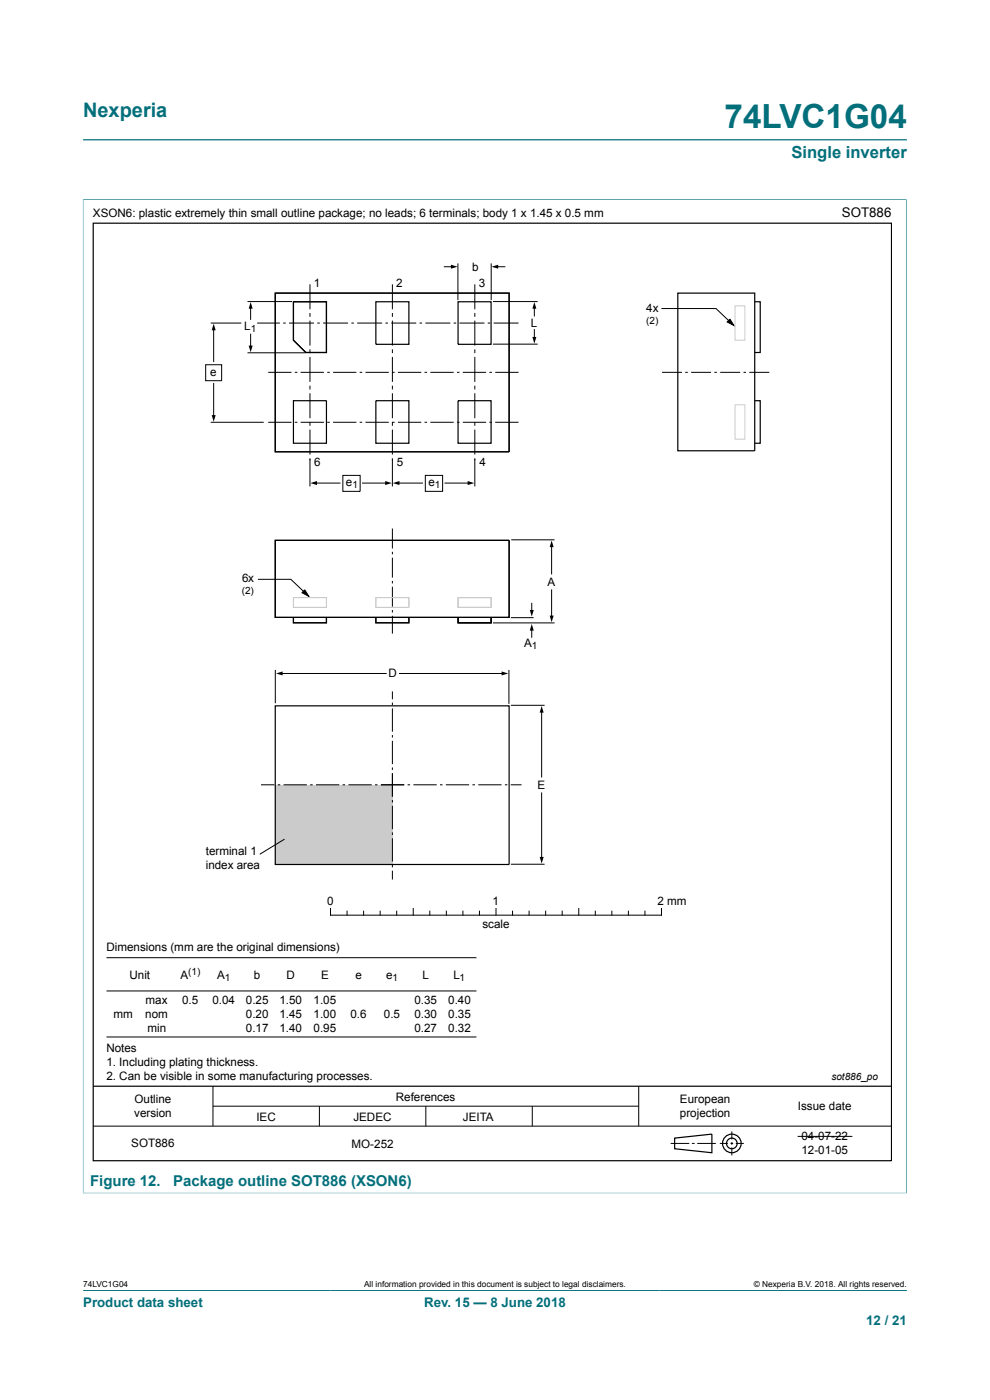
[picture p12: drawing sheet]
<svg xmlns="http://www.w3.org/2000/svg" width="210mm" height="297mm" viewBox="0 0 210 297" stroke-linecap="round" stroke-linejoin="round" font-family="sans-serif">
<path d="M17.6 29.7h174.8M17.6 42.3h174.7M17.6 42.3v210.9M192.3 42.3v210.9M17.6 253.1h174.7" fill="none" stroke="#036f7b" stroke-width=".21"/>
<g fill="none" stroke="#000" stroke-width=".21">
<path d="M22.6 210.2h78.5M22.6 220h78.5M22.6 203.2h78.5M19.8 238.9h169.3M45.2 230.4v8.5M45.2 234.7h90.3M67.8 234.7v4.2M90.3 234.7v4.2M112.9 234.7v4.2M135.5 230.4v8.5M142.3 242.6h3.9M146.8 242.6h.5"/>
<path d="M147.9 242.6h4M152.7 242.6h1.7M155 242.6h.5M155.2 240v1.7M155.2 242.3v.6M155.2 243.4v1.7M156.1 242.6h1.7M169.2 241.1h11.6"/>
</g>
<g fill="none" stroke="#000" stroke-width=".25">
<path d="M19.8 47.3h169.3v198.9h-169.3zM19.8 230.4h169.3M143.1 241.4l7.9-.8v3.9l-7.9-.8z"/>
<circle cx="155.2" cy="242.6" r="1.13"/>
<circle cx="155.2" cy="242.6" r="1.98"/>
</g>
<path d="M58.3 166.5h24.9v16.9h-24.9z" fill="#cbcbcb"/>
<g fill="none" stroke="#000" stroke-width=".21">
<path d="M94.2 56.6h1.7M97.1 55.9v7.8M104.2 55.9v7.8M105.4 56.6h1.7M43.6 77.4h3.4v3.4h-3.4zM44.7 68.5h6.5M45.3 69.8v6.9M52.5 64h9.5M52.5 74.8h12.3M53.2 65.2v2.5M53.2 70.9v2.7M54.5 68.5h4.9"/>
<path d="M56.9 79h4.9M60.1 68.5h.5M61.3 68.5h5.3M62.5 79h.6M63.8 79h4.9M65.8 60.3v5.3M65.8 66.4v.8M65.8 68v5.3M65.8 74.1v.8M65.8 75.7v5.3M67.3 68.5h.5M68.5 68.5h5.3"/>
<path d="M69.4 79h.5M70.7 79h4.9M74.5 68.5h.6M75.8 68.5h5.3M76.3 79h.5M77.5 79h5M81.8 68.5h.5M83 68.5h5.3M83.2 79h.5M83.2 60.3v5.3M83.2 66.4v.8M83.2 68v5.3"/>
<path d="M83.2 74.1v.8M83.2 75.7v5.3M84.4 79h5M89 68.5h.5M90.1 79h.5M90.2 68.5h5.3M91.3 79h4.9M96.2 68.5h.6M96.9 79h.6M97.5 68.5h5.3M98.2 79h4.9M100.7 60.3v5.3"/>
<path d="M100.7 66.4v.8M100.7 68v5.3M100.7 74.1v.8M100.7 75.7v5.3M103.5 68.5h.5M103.8 79h.5M104.6 73h9.4M104.6 64h9.4M104.7 68.5h5.3M105.1 79h4.9M113.3 65.2v1.8M113.3 69.9v1.9"/>
<path d="M140.3 65.5h11.6l3.2 3M140.4 79h4.3M145.4 79h.5M146.6 79h4.2M151.5 79h.6M152.8 79h4.2M154.8 67.7l.9 1.4-1.5-.8zM157.7 79h.5M158.9 79h4.3M44.7 89.6h11.2M45.3 81.4v6.9M56.9 89.6h4.9"/>
<path d="M62.5 89.6h.6M63.8 89.6h4.9M65.8 81.8v.8M65.8 83.4v5.3M65.8 89.5v.8M65.8 91.1v5.3M65.8 97.2v6M69.4 89.6h.5M70.7 89.6h4.9M76.3 89.6h.5M77.5 89.6h5M83.2 89.6h.5"/>
<path d="M83.2 81.8v.8M83.2 83.4v5.3M83.2 89.5v.8M83.2 91.1v5.3M83.2 97.2v6M84.4 89.6h5M90.1 89.6h.5M91.3 89.6h4.9M96.9 89.6h.6M98.2 89.6h4.9M100.7 81.8v.8M100.7 83.4v5.3"/>
<path d="M100.7 89.5v.8M100.7 91.1v5.3M100.7 97.2v6M103.8 89.6h.5M105.1 89.6h4.9M67 102.5h5.1M72.7 100.9h3.7v3.3h-3.7zM76.9 102.5h5.1M83.2 112.1v4.3M83.2 117.1v.5M83.2 118.3v4.2M84.4 102.5h5.2"/>
<path d="M90.2 100.9h3.7v3.3h-3.7zM94.4 102.5h5.1M108.4 114.5h9.2M117 115.8v6M54.7 122.9h7l3.2 3M64.6 125.1l.9 1.4-1.4-.8zM83.2 123.2v.6M83.2 124.5v4.2M83.2 129.4v.5M83.2 130.6v3.8M104.6 132.1h13M108.4 131h4.8"/>
<path d="M112.8 128v1.7M112.8 133.5v1.7M117 125.1v5.8M58.4 142.1v7.1M59.7 142.9h22.2M83.2 146.7v1.6M83.2 149v.6M83.2 150.3v4.9M83.2 155.9v.6M83.2 157.2v4.9M84.7 142.9h22M108 142.1v7.2"/>
<path d="M108.4 149.6h7.1M114.9 150.9v13.9M55.4 166.5h2.8M58.9 166.5h.5M60.1 166.5h5M60.4 178l-5.3 3.2M65.8 166.5h.5M67 166.5h5M72.7 166.5h.5M73.9 166.5h4.9M79.6 166.5h.5M80.8 166.5h5"/>
<path d="M83.2 162.8v.5M83.2 164v5M83.2 169.7v.5M83.2 170.9v5M83.2 176.6v.5M83.2 177.8v5M86.5 166.5h.5M87.7 166.5h4.9M93.3 166.5h.6M94.6 166.5h4.9M100.2 166.5h.5M101.5 166.5h4.9"/>
<path d="M107.1 166.5h.5M108.3 166.5h2.3M114.9 168.2v13.9M70.1 192.7v1.4h70.2v-1.4M73.6 193.3v.8M77.1 193.3v.8M80.6 193.3v.8M83.2 183.5v.5M83.2 184.7v1.9M84.1 193.3v.8M87.7 192.7v1.4M91.2 193.3v.8"/>
<path d="M94.7 193.3v.8M98.2 193.3v.8M101.7 193.3v.8M105.2 192.7v1.4M108.4 183.3h7.1M108.7 193.3v.8M112.2 193.3v.8M115.7 193.3v.8M119.3 193.3v.8M122.8 192.7v1.4M126.3 193.3v.8M129.8 193.3v.8"/>
<path d="M133.3 193.3v.8M136.8 193.3v.8"/>
</g>
<g fill="#000">
<path d="M95.7 56.2l1.4 .4-1.4 .4zM104.3 56.6l1.4-.4v.8zM45.3 68.7l.5 1.4h-.9zM53.2 64.1l.4 1.4h-.8zM52.8 73.3h.8l-.4 1.4zM113.3 64.1l.5 1.4h-.9zM112.9 71.5h.9l-.5 1.4zM154.8 67.7l.9 1.4-1.5-.8zM44.9 88.1h.9l-.5 1.4zM65.8 102.5l1.4-.5v.9zM81.7 102l1.4 .5-1.4 .4zM83.3 102.5l1.4-.5v.9z"/>
<path d="M99.2 102l1.4 .5-1.4 .4zM117 114.7l.4 1.4h-.8zM64.6 125.1l.9 1.4-1.4-.8zM112.8 132.4l.4 1.4h-.8zM112.4 129.4h.8l-.4 1.4zM116.6 130.6h.8l-.4 1.4zM58.5 142.9l1.5-.5v.9zM106.4 142.4l1.4 .5-1.4 .4zM114.9 149.8l.4 1.4h-.8zM114.5 181.8h.8l-.4 1.4z"/>
</g>
<path d="M155.9 64.9h2.1v7.3h-2.1zM155.9 85.9h2.1v7.3h-2.1zM62.2 126.8h7v2.1h-7zM79.7 126.8h7v2.1h-7zM97.2 126.8h7v2.1h-7z" fill="none" stroke="#cbcbcb" stroke-width=".21"/>
<g fill="none" stroke="#000" stroke-width=".25">
<path d="M58.4 62.2h49.6v33.6h-49.6zM62.2 64h7v10.8h-4.3l-2.7-2.6zM79.7 64h7v9h-7zM97.2 64h7v9h-7zM143.8 62.2h16.3v33.4h-16.3zM160.1 64h1.2v10.8h-1.2M62.2 85h7v9h-7zM79.7 85h7v9h-7zM97.2 85h7v9h-7zM160.1 85h1.2v9h-1.2M58.4 114.6h49.6v16.4h-49.6zM62.2 131v1.1h7v-1.1"/>
<path d="M79.7 131v1.1h7v-1.1M97.2 131v1.1h7v-1.1M58.4 149.7h49.6v33.7h-49.6z"/>
</g>
<path d="M17.6 273.8h174.8" fill="none" stroke="#036f7b" stroke-width=".21"/>
<text font-size="7.1" fill="#036f7b" x="153.7" y="27.2">74LVC1G04</text>
<text font-size="4.2" fill="#036f7b" x="17.6" y="24.8">Nexperia</text>
<text font-size="3.5" fill="#036f7b" x="167.9" y="33.5">Single inverter</text>
<text font-size="3.2" fill="#036f7b" x="19.1" y="251.6">Figure 12.  Package outline SOT886 (XSON6)</text>
<text font-size="2.8" x="178.6" y="46.1">SOT886</text>
<g font-size="2.8" fill="#036f7b">
<text x="17.6" y="277.3">Product data sheet</text>
<text x="90" y="277.3">Rev. 15 — 8 June 2018</text>
<text x="183.7" y="281">12 / 21</text>
</g>
<g font-size="2.5">
<text x="19.7" y="46.1">XSON6: plastic extremely thin small outline package; no leads; 6 terminals; body 1 x 1.45 x 0.5 mm</text>
<text x="100.2" y="57.4">b</text>
<text x="66.6" y="60.9">1</text>
<text x="84" y="60.9">2</text>
<text x="101.6" y="60.9">3</text>
<text x="51.8" y="70">L</text>
<text x="112.6" y="69.4">L</text>
<text x="137.1" y="66.3">4x</text>
<text x="44.6" y="79.7">e</text>
<text x="66.6" y="98.9">6</text>
<text x="84.2" y="98.9">5</text>
<text x="101.7" y="98.9">4</text>
<text x="73.4" y="103">e</text>
<text x="90.9" y="103">e</text>
<text x="51.3" y="123.5">6x</text>
<text x="116.2" y="124.3">A</text>
<text x="111.2" y="137.2">A</text>
<text x="82.4" y="143.7">D</text>
<text x="114" y="167.4">E</text>
<text x="43.7" y="181.3">terminal 1</text>
<text x="43.7" y="184.3">index area</text>
<text x="69.4" y="192">0</text>
<text x="102.3" y="196.8">scale</text>
<text x="104.5" y="192">1</text>
<text x="139.5" y="192">2 mm</text>
<text x="22.6" y="201.7">Dimensions (mm are the original dimensions)</text>
<text x="27.5" y="207.6">Unit</text>
<text x="38.3" y="207.6">A</text>
<text x="46.1" y="207.6">A</text>
<text x="53.9" y="207.6">b</text>
<text x="60.8" y="207.6">D</text>
<text x="68.1" y="207.6">E</text>
<text x="75.4" y="207.6">e</text>
<text x="81.9" y="207.6">e</text>
<text x="89.6" y="207.6">L</text>
<text x="96.2" y="207.6">L</text>
<text x="24.1" y="215.9">mm</text>
<text x="30.8" y="215.9">nom</text>
<text x="30.9" y="213">max</text>
<text x="38.6" y="213">0.5</text>
<text x="45.1" y="213">0.04</text>
<text x="52.2" y="213">0.25</text>
<text x="52.2" y="215.9">0.20</text>
<text x="59.3" y="213">1.50</text>
<text x="59.3" y="215.9">1.45</text>
<text x="66.5" y="213">1.05</text>
<text x="66.5" y="215.9">1.00</text>
<text x="74.3" y="215.9">0.6</text>
<text x="81.4" y="215.9">0.5</text>
<text x="87.9" y="213">0.35</text>
<text x="87.9" y="215.9">0.30</text>
<text x="95.1" y="213">0.40</text>
<text x="95.1" y="215.9">0.35</text>
<text x="31.3" y="218.9">min</text>
<text x="52.2" y="218.9">0.17</text>
<text x="59.3" y="218.9">1.40</text>
<text x="66.5" y="218.9">0.95</text>
<text x="87.9" y="218.9">0.27</text>
<text x="95.1" y="218.9">0.32</text>
<text x="22.6" y="223.1">Notes</text>
<text x="22.6" y="226">1. Including plating thickness.</text>
<text x="22.6" y="229">2. Can be visible in some manufacturing processes.</text>
<text x="84" y="233.5">References</text>
<text x="28.5" y="237">version</text>
<text x="28.5" y="234">Outline</text>
<text x="54.4" y="237.7">IEC</text>
<text x="75" y="237.7">JEDEC</text>
<text x="98.2" y="237.7">JEITA</text>
<text x="144.2" y="234">European</text>
<text x="144.2" y="237">projection</text>
<text x="169.3" y="235.5">Issue date</text>
<text x="27.8" y="243.4">SOT886</text>
<text x="74.6" y="243.6">MO-252</text>
<text x="170" y="241.9">04-07-22</text>
<text x="170" y="244.8">12-01-05</text>
</g>
<g font-size="2.1">
<text x="53.2" y="70.5">1</text>
<text x="137.1" y="68.8">(2)</text>
<text x="74.8" y="103.6">1</text>
<text x="92.2" y="103.6">1</text>
<text x="51.3" y="126">(2)</text>
<text x="112.8" y="137.7">1</text>
<text x="39.9" y="206.9">(1)</text>
<text x="47.7" y="208.1">1</text>
<text x="83.3" y="208.1">1</text>
<text x="97.5" y="208.1">1</text>
<text x="176.4" y="229.2">sot886_po</text>
</g>
<g font-size="1.8">
<text x="17.6" y="273.1">74LVC1G04</text>
<text x="77.2" y="273.1">All information provided in this document is subject to legal disclaimers.</text>
<text x="159.9" y="273.1">© Nexperia B.V. 2018. All rights reserved.</text>
</g>
</svg>
